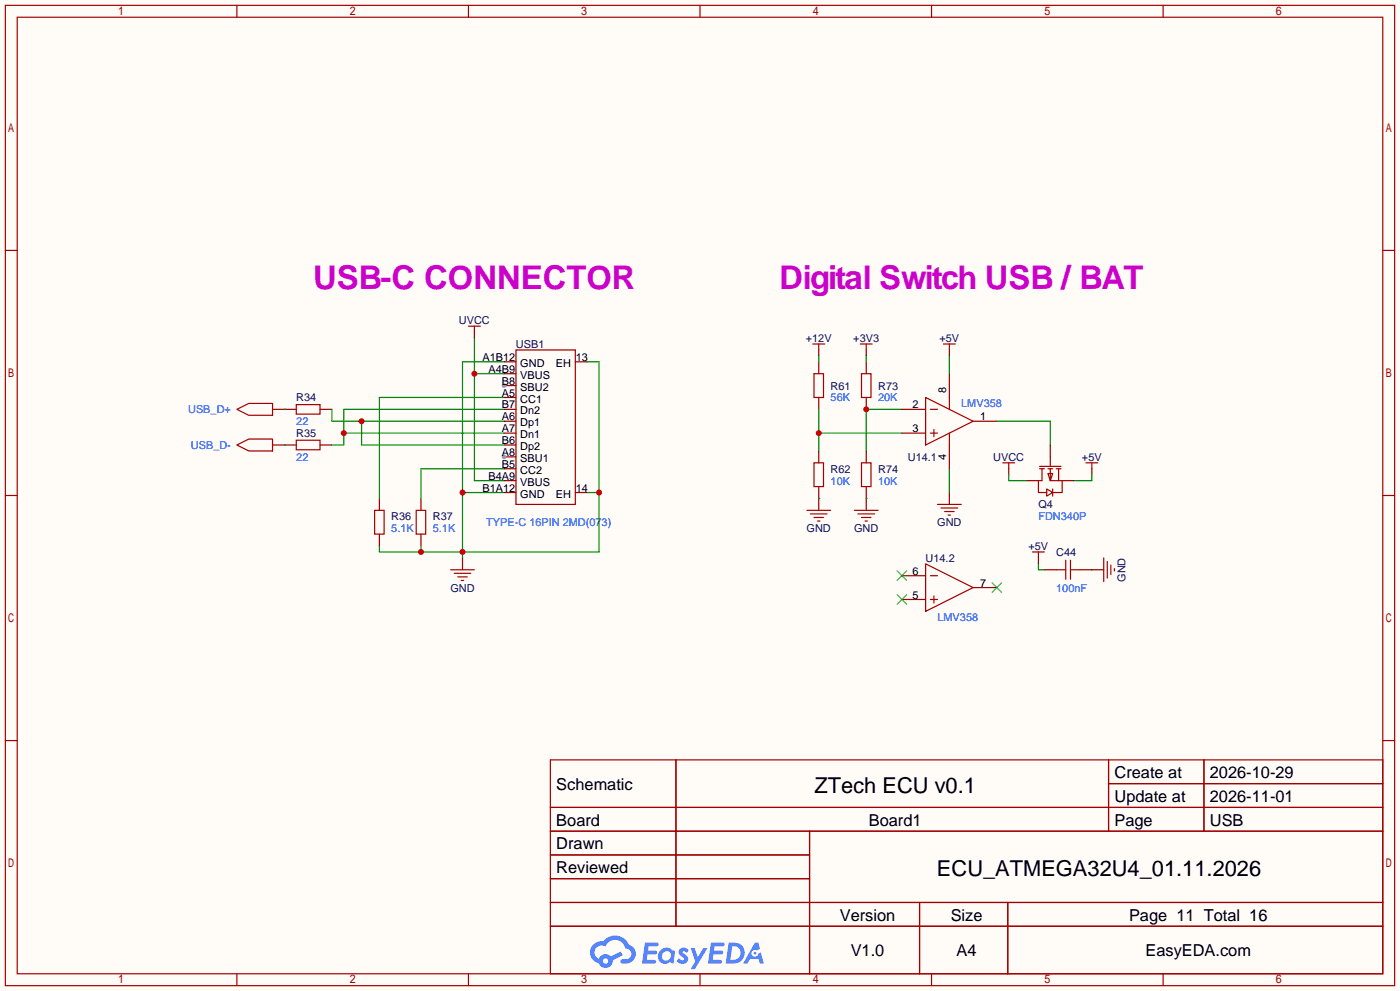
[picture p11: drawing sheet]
<svg xmlns="http://www.w3.org/2000/svg" width="299mm" height="212mm" viewBox="0 0 299 212" stroke-linecap="round" stroke-linejoin="round" font-family="sans-serif">
<path d="M0 0h299.5v211.8h-299.5z" fill="#fffcf7"/>
<g fill="none" stroke="#a10000" stroke-width=".25">
<path d="M1.1 1.1h297.2v209.6h-297.2zM3.7 3.7h292.1v204.5h-292.1zM50.7 1.1v2.6M100.2 1.1v2.6M149.7 1.1v2.6M199.3 1.1v2.6M248.8 1.1v2.6M1.1 53.5h2.6M295.8 53.5h2.5M1.1 105.9h2.6M295.8 105.9h2.5M1.1 158.3h2.6"/>
<path d="M295.8 158.3h2.5M117.7 162.4h178.1v45.8h-178.1zM117.7 172.6h178.1M117.7 177.7h178.1M144.6 162.4v35.6M173.2 177.7v30.5M237.1 162.4v15.3M237.1 167.5h58.7M257.5 162.4v15.3M117.7 182.8h55.5M117.7 192.9h178.1M117.7 187.8h55.5"/>
<path d="M117.7 198h178.1M196.7 192.9v15.3M215.6 192.9v15.3M50.7 208.2v2.5M100.2 208.2v2.5M149.7 208.2v2.5M199.3 208.2v2.5M248.8 208.2v2.5"/>
</g>
<g fill="#5487ff">
<path d="M145.5 202.8a1.3 1.3 0 0 1 1.8 .3l-.4 .6a.54 .54 0 0 0-.9-.2l.1 .2a1.28 1.28 0 0 1 .8 2 1.53 1.53 0 0 1-2.2-.3l.5-.6 .8 .5a.31 .31 0 0 0 .4-.3 .31 .31 0 0 0-.3-.3 1.12 1.12 0 0 1-.6-1.9z"/>
<path d="M147.7 202.7h.9l.7 1.9 1.1-1.9h.9l-2.7 4.5h-.9l1-1.7z"/>
<path d="M138 201.5h1.6a1.31 1.31 0 0 1 1.2 .2 .4 .4 0 0 1-.3 .6h-1.8l-.1 .9h1.6a.4 .4 0 0 1 .4 .4 .4 .4 0 0 1-.4 .4h-1.7l-.2 1.2h1.4a.46 .46 0 0 1 .5 .1 .46 .46 0 0 1 .1 .5l-.3 .2h-2.7z"/>
<path d="M152.1 201.5h1.6a1.32 1.32 0 0 1 1.3 .2 .39 .39 0 0 1-.4 .6h-1.7l-.2 .9h1.7a.4 .4 0 0 1 .3 .4 .4 .4 0 0 1-.4 .4h-1.7l-.2 1.2h1.4a.46 .46 0 0 1 .5 .1 .46 .46 0 0 1 .1 .5l-.3 .2h-2.7z"/>
<path d="M161.5 201.5h.7l.4 1.3-.7 .4a.75 .75 0 0 0-1.1 .3 .75 .75 0 0 0 .5 1 .75 .75 0 0 0 .9-.6l.6-.3 .6 2.4h-.9l-.2-1h-1.9l-.5 1h-.9z"/>
<path d="M155.9 201.5l-.7 4.5h1.5a2.27 2.27 0 0 0 2.6-2.3 2.27 2.27 0 0 0-2.7-2.2zM156.6 202.3a1.5 1.5 0 0 1 1.8 1.5 1.5 1.5 0 0 1-1.9 1.4h-.3z"/>
<path d="M141.3 203.1a1.6 1.6 0 0 0-.3 2.3 1.6 1.6 0 0 0 2.3 .2l.8 .4 .3-2.5-.2-.3h-.4a1.58 1.58 0 0 0-2.5-.1zM141.9 203.6a.98 .98 0 0 1 1.6 .5 .98 .98 0 0 1-1.1 1.2 .94 .94 0 0 1-.8-.6 .94 .94 0 0 1 .3-1.1z"/>
<path d="M126.9 201.9a2.37 2.37 0 0 0 1.2 4 1.54 1.54 0 0 0 1.7 1 1.54 1.54 0 0 0 1.3-1.6l2.1-1.1-.5-.8-2 1.1a1.57 1.57 0 0 0-2.6 .4 1.5 1.5 0 0 1-.8-2.1 1.5 1.5 0 0 1 2.2-.5 2.23 2.23 0 0 1 2.3-1.4 2.23 2.23 0 0 1 2 1.8 1.16 1.16 0 0 1 1.2 1.1 1.16 1.16 0 0 1-1 1.3h-.7a.47 .47 0 0 0-.6 .3 .47 .47 0 0 0 .4 .6 2.17 2.17 0 0 0 2.5-1 2.17 2.17 0 0 0-.3-2.7l-.8-.4a3.2 3.2 0 0 0-5.4-.7l-1.2 .1zM129 205.4a.58 .58 0 0 1 1.1 0 .58 .58 0 0 1-1.1 0z"/>
<circle cx="161.5" cy="203.8" r=".28"/>
</g>
<path d="M110.4 74.8h12.7v33h-12.7z" fill="none" stroke="#a10000" stroke-width=".25"/>
<path d="M107.8 77.3h2.6M107.8 79.9h2.6M107.8 82.4h2.6" fill="none" stroke="#870000" stroke-width=".25"/>
<circle cx="107.8" cy="82.4" r=".51" fill="#999"/>
<path d="M107.8 85h2.6M107.8 87.5h2.6M107.8 90h2.6M107.8 92.6h2.6M107.8 95.1h2.6M107.8 97.7h2.6" fill="none" stroke="#870000" stroke-width=".25"/>
<circle cx="107.8" cy="97.7" r=".51" fill="#999"/>
<path d="M123.1 77.3h2.5M58.3 95.1h5.1M58.3 87.5h5.1M68.5 95.1h2.5M68.5 87.5h2.5M107.8 100.2h2.6M107.8 102.7h2.6M107.8 105.3h2.6M123.1 105.3h2.5" fill="none" stroke="#870000" stroke-width=".25"/>
<path d="M50.7 87.5l2.5-1.3h5.1v2.6h-5.1zM50.7 95.1l2.5-1.2h5.1v2.5h-5.1zM63.4 94.1h5.1v2h-5.1zM63.4 86.5h5.1v2h-5.1z" fill="none" stroke="#a10000" stroke-width=".25"/>
<path d="M60.8 87.5h.1M60.8 95.1h.1M71 87.5v2.5h36.8M77.3 90v5.1h30.5" fill="none" stroke="#008700" stroke-width=".25"/>
<circle cx="77.3" cy="90" r=".63" fill="#c00"/>
<path d="M73.5 92.6h34.3M107.8 87.5h-34.3v7.6h-2.5" fill="none" stroke="#008700" stroke-width=".25"/>
<circle cx="73.5" cy="92.6" r=".63" fill="#c00"/>
<path d="M80.1 109.1h2.1v5.1h-2.1zM89 109.1h2.1v5.1h-2.1zM96.4 121.8h5.1M97.2 122.6h3.5M97.9 123.3h2M98.7 124.1h.5" fill="none" stroke="#a10000" stroke-width=".25"/>
<path d="M81.2 106.6v2.5M81.2 114.2v2.5M90 106.6v2.5M90 114.2v2.5M98.9 119.3v2.5" fill="none" stroke="#870000" stroke-width=".25"/>
<path d="M107.8 77.3h-8.9v42M125.6 77.3h2.5v40.7h-46.9v-1.3M107.8 85h-26.6v21.6M90 116.7v1.3M98.9 105.3h8.9M107.8 100.2h-17.8v6.4M125.6 105.3h2.5" fill="none" stroke="#008700" stroke-width=".25"/>
<g fill="#c00">
<circle cx="98.9" cy="105.3" r=".63"/>
<circle cx="98.9" cy="118" r=".63"/>
<circle cx="90" cy="118" r=".63"/>
<circle cx="128.1" cy="105.3" r=".63"/>
</g>
<path d="M101.5 71v1.3" fill="none" stroke="#870000" stroke-width=".25"/>
<path d="M100.2 69.7h2.5M101.5 69.7v1.3" fill="none" stroke="#a10000" stroke-width=".25"/>
<path d="M101.5 72.3v30.4h6.3M101.5 79.9h6.3" fill="none" stroke="#008700" stroke-width=".25"/>
<circle cx="101.5" cy="79.9" r=".63" fill="#c00"/>
<path d="M175.1 77.3v2.6M185.3 74.8v1.3M185.3 77.3v2.6M203.1 74.8v1.3M175.1 85v2.5M175.1 96.4v2.5M185.3 85v2.5M185.3 96.4v2.5M175.1 104v2.6M185.3 104v2.6M222.1 119.3v1.2" fill="none" stroke="#870000" stroke-width=".25"/>
<path d="M174.1 79.9h2v5.1h-2zM184 73.5h2.6M184.3 79.9h2v5.1h-2zM185.3 73.5v1.3M201.8 73.5h2.5M203.1 73.5v1.3M174.1 98.9h2v5.1h-2zM184.3 98.9h2v5.1h-2zM220.9 118h2.5M222.1 118v1.3" fill="none" stroke="#a10000" stroke-width=".25"/>
<path d="M175.1 87.5v8.9M175.1 92.6h17.8" fill="none" stroke="#008700" stroke-width=".25"/>
<circle cx="175.1" cy="92.6" r=".63" fill="#c00"/>
<path d="M192.9 87.5h-7.6v8.9" fill="none" stroke="#008700" stroke-width=".25"/>
<circle cx="185.3" cy="87.5" r=".63" fill="#c00"/>
<g fill="none" stroke="#870000" stroke-width=".25">
<path d="M175.1 74.8v1.3M203.1 79.9v5.1M192.9 92.6h5.1M192.9 87.5h5.1M203.1 95.1v5.1M208.2 90h5M224.7 95.1v2.6M175.1 106.6v2.5M185.3 106.6v2.5M203.1 105.3v2.5M215.8 100.2v1.3M219.6 102.7h2.5"/>
<path d="M227.2 102.7h2.5M233.6 100.2v1.3M192.9 128.1h5.1M192.9 123.1h5.1M208.2 125.6h5M223.4 121.8h2.5M231 121.8h5.1"/>
</g>
<g fill="none" stroke="#a10000" stroke-width=".25">
<path d="M173.9 73.5h2.5M175.1 73.5v1.3M198 85l10.2 5-10.2 5.1zM199 87.5h1.5M199 92.6h1.5M199.8 91.8v1.5M203.1 85v2.5M203.1 92.6v2.5M214.5 98.9h2.5M215.8 98.9v1.3M222.4 99.7h4.5M224.7 97.7v2"/>
<path d="M232.3 98.9h2.5M233.6 98.9v1.3M172.6 109.1h5.1M173.4 109.9h3.5M174.1 110.6h2M174.9 111.4h.5M182.8 109.1h5M183.5 109.9h3.6M184.3 110.6h2M185 111.4h.5M200.5 107.8h5.1M201.3 108.6h3.6"/>
<path d="M202.1 109.3h2M202.8 110.1h.5M222.4 100.2h1M222.9 100.2v2.5h-.8v2.6h1.8M223.9 104.5l1.3 .8-1.3 .7zM224.2 101.2h1l-.5 1.5zM224.2 100.2h1M224.7 100.2v2.5h2.5v2.6h-2M225.2 104.5v1.5M225.9 100.2h1M226.4 100.2v2.5M228 119.8v4"/>
<path d="M229 119.8v4M236.1 119.3v5M198 120.5l10.2 5.1-10.2 5.1zM199 123.1h1.5M199 128.1h1.5M199.8 127.4v1.5M225.9 121.8h2.1M229 121.8h2M236.9 120v3.6M237.6 120.8v2M238.4 121.5v.5"/>
</g>
<path d="M175.1 76.1v1.2M185.3 76.1v1.2M203.1 76.1v3.8M213.2 90h11.5v5.1M175.1 106.6h.1M185.3 106.6h.1M203.1 100.2v5.1M215.8 101.5v1.2h3.8M233.6 101.5v1.2h-3.9M222.1 120.5v1.3h1.3M233.6 121.8h.1" fill="none" stroke="#008700" stroke-width=".25"/>
<path d="M191.9 127.1l2 2.1M191.9 122l2 2.1M193.9 127.1l-2 2.1M193.9 122l-2 2.1M212.2 124.6l2 2M214.2 124.6l-2 2" fill="none" stroke="#3c3" stroke-width=".25"/>
<g font-size="7" fill="#c0c">
<text x="67" y="61.7">USB-C CONNECTOR</text>
<text x="166.6" y="61.7">Digital Switch USB / BAT</text>
</g>
<g font-size="4.7">
<text x="174.2" y="169.4">ZTech ECU v0.1</text>
<text x="200.4" y="187.2">ECU_ATMEGA32U4_01.11.2026</text>
</g>
<g font-size="3.5">
<text x="238.4" y="166.3">Create at</text>
<text x="258.8" y="166.3">2026-10-29</text>
<text x="119" y="168.8">Schematic</text>
<text x="238.4" y="171.4">Update at</text>
<text x="258.8" y="171.4">2026-11-01</text>
<text x="119" y="176.5">Board</text>
<text x="185.8" y="176.5">Board1</text>
<text x="238.4" y="176.5">Page</text>
<text x="258.8" y="176.5">USB</text>
<text x="119" y="181.5">Drawn</text>
<text x="119" y="186.6">Reviewed</text>
<text x="179.6" y="196.8">Version</text>
<text x="203.4" y="196.8">Size</text>
<text x="241.5" y="196.8">Page 11 Total 16</text>
<text x="182" y="204.4">V1.0</text>
<text x="204.6" y="204.4">A4</text>
<text x="245" y="204.4">EasyEDA.com</text>
</g>
<g font-size="2.3" fill="#000080">
<text x="98.2" y="69.3">UVCC</text>
<text x="110.4" y="74.4">USB1</text>
<text x="172.4" y="73.1">+12V</text>
<text x="182.5" y="73.1">+3V3</text>
<text x="201" y="73.1">+5V</text>
<text x="177.7" y="83.3">R61</text>
<text x="187.8" y="83.3">R73</text>
<text x="63.4" y="85.8">R34</text>
<text x="63.4" y="93.4">R35</text>
<text x="177.7" y="101">R62</text>
<text x="187.8" y="101">R74</text>
<text x="194.2" y="98.5">U14.1</text>
<text x="212.5" y="98.5">UVCC</text>
<text x="231.4" y="98.5">+5V</text>
<text x="83.7" y="111.2">R36</text>
<text x="92.6" y="111.2">R37</text>
<text x="172.5" y="113.7">GND</text>
<text x="182.7" y="113.7">GND</text>
<text x="200.5" y="112.5">GND</text>
<text x="222.1" y="108.7">Q4</text>
<text x="220" y="117.6">+5V</text>
<text x="225.9" y="118.8">C44</text>
<text x="198" y="120.1">U14.2</text>
<text x="240.7" y="124.4" transform="rotate(-90 240.7 124.4)">GND</text>
<text x="96.3" y="126.4">GND</text>
</g>
<g font-size="2.3">
<text x="103.2" y="77.2">A1B12</text>
<text x="123.2" y="77.2">13</text>
<text x="104.5" y="79.7">A4B9</text>
<text x="107.4" y="82.2">B8</text>
<text x="111.3" y="78.4">GND</text>
<text x="111.3" y="81">VBUS</text>
<text x="111.3" y="83.5">SBU2</text>
<text x="118.9" y="78.4">EH</text>
<text x="202.4" y="83.9" transform="rotate(-90 202.4 83.9)">8</text>
<text x="107.4" y="84.8">A5</text>
<text x="107.4" y="87.3">B7</text>
<text x="107.4" y="89.9">A6</text>
<text x="111.3" y="86">CC1</text>
<text x="111.3" y="88.6">Dn2</text>
<text x="195.2" y="87.3">2</text>
<text x="209.7" y="89.9">1</text>
<text x="107.4" y="92.4">A7</text>
<text x="107.4" y="94.9">B6</text>
<text x="111.3" y="91.1">Dp1</text>
<text x="111.3" y="93.7">Dn1</text>
<text x="195.2" y="92.4">3</text>
<text x="107.4" y="97.5">A8</text>
<text x="107.4" y="100">B5</text>
<text x="111.3" y="96.2">Dp2</text>
<text x="111.3" y="98.7">SBU1</text>
<text x="111.3" y="101.3">CC2</text>
<text x="202.4" y="98.4" transform="rotate(-90 202.4 98.4)">4</text>
<text x="103.2" y="105.1">B1A12</text>
<text x="104.5" y="102.6">B4A9</text>
<text x="111.3" y="103.8">VBUS</text>
<text x="111.3" y="106.4">GND</text>
<text x="118.9" y="106.4">EH</text>
<text x="123.2" y="105.1">14</text>
<text x="195.2" y="122.9">6</text>
<text x="209.7" y="125.4">7</text>
<text x="195.2" y="128">5</text>
</g>
<g font-size="2.3" fill="#00f">
<text x="40.2" y="88.3">USB_D+</text>
<text x="177.7" y="85.8">56K</text>
<text x="187.8" y="85.8">20K</text>
<text x="205.6" y="87.1">LMV358</text>
<text x="40.8" y="96">USB_D-</text>
<text x="63.4" y="90.9">22</text>
<text x="63.4" y="98.5">22</text>
<text x="177.7" y="103.6">10K</text>
<text x="187.8" y="103.6">10K</text>
<text x="83.7" y="113.7">5.1K</text>
<text x="92.6" y="113.7">5.1K</text>
<text x="104" y="112.5">TYPE-C 16PIN 2MD(073)</text>
<text x="222.1" y="111.2">FDN340P</text>
<text x="225.9" y="126.4">100nF</text>
<text x="200.5" y="132.8">LMV358</text>
</g>
</svg>
